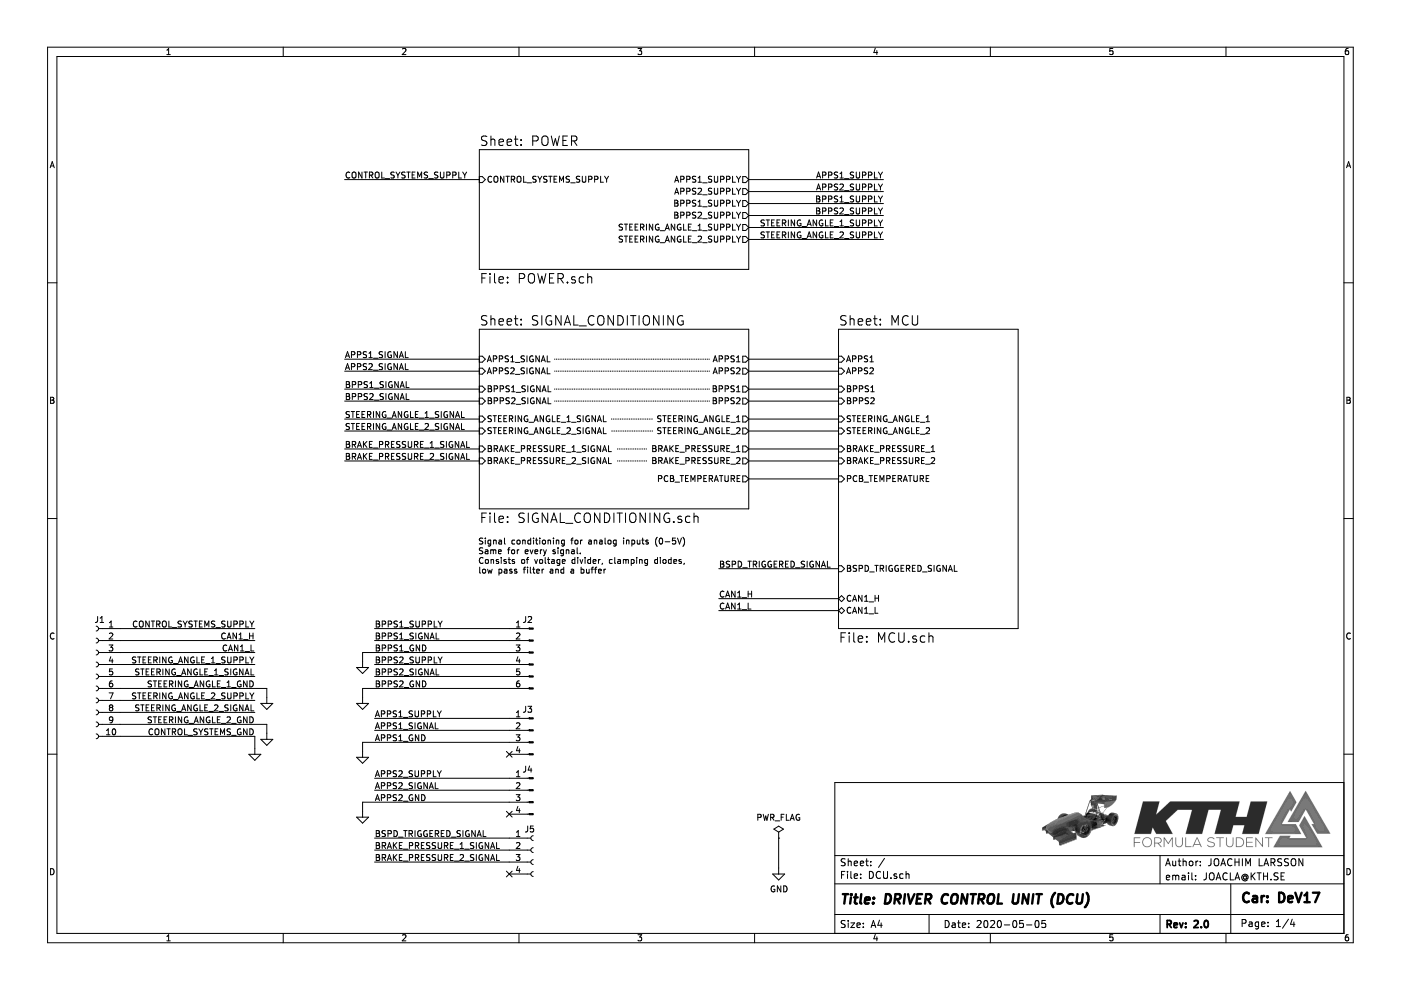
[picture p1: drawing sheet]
EESchema Schematic File Version 4
EELAYER 30 0
EELAYER END
$Descr A4 11693 8268
encoding utf-8
Sheet 1 4
Title "DRIVER CONTROL UNIT (DCU)"
Date "2020-05-05"
Rev "2.0"
Comp "KTH FORMULA STUDENT"
Comment1 "DeV17"
Comment2 "JOACHIM LARSSON"
Comment3 "JOACLA@KTH.SE"
Comment4 ""
$EndDescr
Text Label 2125 5950 2    50   ~ 0
STEERING_ANGLE_2_SIGNAL
Text Label 2125 5650 2    50   ~ 0
STEERING_ANGLE_1_SIGNAL
Text Label 3125 7100 0    50   ~ 0
BRAKE_PRESSURE_1_SIGNAL
Text Label 3125 7200 0    50   ~ 0
BRAKE_PRESSURE_2_SIGNAL
Text Label 3125 5350 0    50   ~ 0
BPPS1_SIGNAL
Text Label 3125 5650 0    50   ~ 0
BPPS2_SIGNAL
Text Label 3125 6600 0    50   ~ 0
APPS2_SIGNAL
Text Label 3125 6100 0    50   ~ 0
APPS1_SIGNAL
Text Label 2125 5350 2    50   ~ 0
CAN1_H
Text Label 2125 5450 2    50   ~ 0
CAN1_L
Text Label 2125 5250 2    50   ~ 0
CONTROL_SYSTEMS_SUPPLY
Text Label 2875 3100 0    50   ~ 0
APPS2_SIGNAL
Text Label 2875 3000 0    50   ~ 0
APPS1_SIGNAL
Text Label 2875 3500 0    50   ~ 0
STEERING_ANGLE_1_SIGNAL
Text Label 2875 3600 0    50   ~ 0
STEERING_ANGLE_2_SIGNAL
Text Label 3125 5550 0    50   ~ 0
BPPS2_SUPPLY
Text Label 3125 6500 0    50   ~ 0
APPS2_SUPPLY
Text Label 3125 5250 0    50   ~ 0
BPPS1_SUPPLY
Text Label 3125 6000 0    50   ~ 0
APPS1_SUPPLY
Text Label 2125 5850 2    50   ~ 0
STEERING_ANGLE_2_SUPPLY
Text Label 2125 5550 2    50   ~ 0
STEERING_ANGLE_1_SUPPLY
Text Notes 3950 4800 0    50   ~ 0
 Signal conditioning for analog inputs (0-5V)\n Same for every signal.\n Consists of voltage divider, clamping diodes,\n low pass filter and a buffer
$Comp
L Connector:Conn_01x04_Male J3
U 1 1
P 4450 6100
F 0 "J3" H 4450 6275 50  0000 L CNN
F 1 "Conn_01x04_Male" H 3675 5975 50  0001 L CNN
F 2 "KTHFS:Wurth-WTB_2.54_male_vert_4" H 4450 6100 50  0001 C CNN
F 3 "~" H 4450 6100 50  0001 C CNN
	1    4450 6100
	-1   0    0    -1  
$EndComp
NoConn ~ 4250 6300
NoConn ~ 4250 6800
$Comp
L Connector:Conn_01x06_Male J2
U 1 1
P 4450 5450
F 0 "J2" H 4450 5725 50  0000 L CNN
F 1 "Conn_01x06_Female" H 3500 5375 50  0001 L CNN
F 2 "KTHFS:Wurth-WTB_2.54_male_vert_6" H 4450 5450 50  0001 C CNN
F 3 "~" H 4450 5450 50  0001 C CNN
	1    4450 5450
	-1   0    0    -1  
$EndComp
Text Label 6000 4750 0    50   ~ 0
BSPD_TRIGGERED_SIGNAL
Text Label 3125 7000 0    50   ~ 0
BSPD_TRIGGERED_SIGNAL
NoConn ~ 4250 7300
$Comp
L Connector:Conn_01x10_Female J1
U 1 1
P 800 5650
F 0 "J1" H 725 6125 50  0000 L CNN
F 1 "Conn_01x10_Female" H 828 5535 50  0001 L CNN
F 2 "KTHFS:Wurth-MM_female_10" H 800 5650 50  0001 C CNN
F 3 "~" H 800 5650 50  0001 C CNN
	1    800  5650
	-1   0    0    -1  
$EndComp
$Comp
L power:GND #PWR0101
U 1 1
P 2125 6250
F 0 "#PWR0101" H 2125 6000 50  0001 C CNN
F 1 "GND" H 2200 6075 50  0001 R CNN
F 2 "" H 2125 6250 50  0001 C CNN
F 3 "" H 2125 6250 50  0001 C CNN
	1    2125 6250
	-1   0    0    -1  
$EndComp
Text Label 2875 1500 0    50   ~ 0
CONTROL_SYSTEMS_SUPPLY
$Comp
L Connector:Conn_01x04_Male J4
U 1 1
P 4450 6600
F 0 "J4" H 4450 6775 50  0000 L CNN
F 1 "Conn_01x04_Female" H 4478 6485 50  0001 L CNN
F 2 "KTHFS:Wurth-WTB_2.54_male_vert_4" H 4450 6600 50  0001 C CNN
F 3 "~" H 4450 6600 50  0001 C CNN
	1    4450 6600
	-1   0    0    -1  
$EndComp
$Comp
L Connector:Conn_01x04_Female J5
U 1 1
P 4450 7100
F 0 "J5" H 4375 7275 50  0000 L CNN
F 1 "Conn_01x04_Female" H 4478 6985 50  0001 L CNN
F 2 "KTHFS:Wurth-MM_female_4" H 4450 7100 50  0001 C CNN
F 3 "~" H 4450 7100 50  0001 C CNN
	1    4450 7100
	1    0    0    -1  
$EndComp
Wire Wire Line
	1000 5350 2125 5350
Wire Wire Line
	1000 5250 2125 5250
Wire Wire Line
	1000 5450 2125 5450
Wire Wire Line
	2125 5650 1000 5650
Wire Wire Line
	1000 5550 2125 5550
Wire Wire Line
	1000 5850 2125 5850
Wire Wire Line
	2125 5950 1000 5950
Text Label 2125 6150 2    50   ~ 0
CONTROL_SYSTEMS_GND
Wire Wire Line
	2125 6250 2125 6150
Wire Wire Line
	1000 6150 2125 6150
Text Label 2125 5750 2    50   ~ 0
STEERING_ANGLE_1_GND
Text Label 2125 6050 2    50   ~ 0
STEERING_ANGLE_2_GND
Text Label 3125 5450 0    50   ~ 0
BPPS1_GND
Text Label 3125 5750 0    50   ~ 0
BPPS2_GND
Text Label 3125 6200 0    50   ~ 0
APPS1_GND
Text Label 3125 6700 0    50   ~ 0
APPS2_GND
Wire Wire Line
	2875 1500 4000 1500
$Comp
L power:GND #PWR0102
U 1 1
P 6500 7250
F 0 "#PWR0102" H 6500 7000 50  0001 C CNN
F 1 "GND" H 6575 7075 50  0000 R CNN
F 2 "" H 6500 7250 50  0001 C CNN
F 3 "" H 6500 7250 50  0001 C CNN
	1    6500 7250
	-1   0    0    -1  
$EndComp
$Comp
L power:PWR_FLAG #FLG0101
U 1 1
P 6500 7000
F 0 "#FLG0101" H 6500 7075 50  0001 C CNN
F 1 "PWR_FLAG" H 6500 7173 50  0000 C CNN
F 2 "" H 6500 7000 50  0001 C CNN
F 3 "~" H 6500 7000 50  0001 C CNN
	1    6500 7000
	1    0    0    -1  
$EndComp
Wire Wire Line
	6500 7250 6500 7000
Text Label 2875 3350 0    50   ~ 0
BPPS2_SIGNAL
Text Label 2875 3250 0    50   ~ 0
BPPS1_SIGNAL
Wire Wire Line
	6250 3000 7000 3000
Wire Wire Line
	7000 3100 6250 3100
Wire Wire Line
	6250 3250 7000 3250
Wire Wire Line
	7000 3350 6250 3350
Wire Wire Line
	6250 3500 7000 3500
Wire Wire Line
	7000 3600 6250 3600
Wire Wire Line
	6250 3750 7000 3750
Wire Wire Line
	7000 3850 6250 3850
Wire Wire Line
	6250 4000 7000 4000
Text Label 6000 5000 0    50   ~ 0
CAN1_H
Text Label 6000 5100 0    50   ~ 0
CAN1_L
Text Label 7375 1500 2    50   ~ 0
APPS1_SUPPLY
Text Label 7375 1600 2    50   ~ 0
APPS2_SUPPLY
Text Label 7375 1700 2    50   ~ 0
BPPS1_SUPPLY
Text Label 7375 1800 2    50   ~ 0
BPPS2_SUPPLY
Text Label 7375 1900 2    50   ~ 0
STEERING_ANGLE_1_SUPPLY
Text Label 7375 2000 2    50   ~ 0
STEERING_ANGLE_2_SUPPLY
$Comp
L power:GND #PWR0103
U 1 1
P 3025 5825
F 0 "#PWR0103" H 3025 5575 50  0001 C CNN
F 1 "GND" H 3100 5650 50  0001 R CNN
F 2 "" H 3025 5825 50  0001 C CNN
F 3 "" H 3025 5825 50  0001 C CNN
	1    3025 5825
	-1   0    0    -1  
$EndComp
$Comp
L power:GND #PWR0104
U 1 1
P 3025 5525
F 0 "#PWR0104" H 3025 5275 50  0001 C CNN
F 1 "GND" H 3100 5350 50  0001 R CNN
F 2 "" H 3025 5525 50  0001 C CNN
F 3 "" H 3025 5525 50  0001 C CNN
	1    3025 5525
	-1   0    0    -1  
$EndComp
Wire Wire Line
	3025 5825 3025 5750
Wire Wire Line
	3025 5525 3025 5450
$Comp
L power:GND #PWR0105
U 1 1
P 3025 6275
F 0 "#PWR0105" H 3025 6025 50  0001 C CNN
F 1 "GND" H 3100 6100 50  0001 R CNN
F 2 "" H 3025 6275 50  0001 C CNN
F 3 "" H 3025 6275 50  0001 C CNN
	1    3025 6275
	-1   0    0    -1  
$EndComp
Wire Wire Line
	3025 6275 3025 6200
$Comp
L power:GND #PWR0106
U 1 1
P 3025 6775
F 0 "#PWR0106" H 3025 6525 50  0001 C CNN
F 1 "GND" H 3100 6600 50  0001 R CNN
F 2 "" H 3025 6775 50  0001 C CNN
F 3 "" H 3025 6775 50  0001 C CNN
	1    3025 6775
	-1   0    0    -1  
$EndComp
Wire Wire Line
	3025 6775 3025 6700
Wire Wire Line
	1000 6050 2225 6050
Wire Wire Line
	2225 6050 2225 6125
$Comp
L power:GND #PWR0107
U 1 1
P 2225 6125
F 0 "#PWR0107" H 2225 5875 50  0001 C CNN
F 1 "GND" H 2300 5950 50  0001 R CNN
F 2 "" H 2225 6125 50  0001 C CNN
F 3 "" H 2225 6125 50  0001 C CNN
	1    2225 6125
	-1   0    0    -1  
$EndComp
Wire Wire Line
	2225 5825 2225 5750
Wire Wire Line
	1000 5750 2225 5750
$Comp
L power:GND #PWR0108
U 1 1
P 2225 5825
F 0 "#PWR0108" H 2225 5575 50  0001 C CNN
F 1 "GND" H 2300 5650 50  0001 R CNN
F 2 "" H 2225 5825 50  0001 C CNN
F 3 "" H 2225 5825 50  0001 C CNN
	1    2225 5825
	-1   0    0    -1  
$EndComp
Wire Wire Line
	6250 1500 7375 1500
Wire Wire Line
	6250 1600 7375 1600
Wire Wire Line
	6250 1700 7375 1700
Wire Wire Line
	6250 1800 7375 1800
Wire Wire Line
	6250 1900 7375 1900
Wire Wire Line
	6250 2000 7375 2000
Wire Wire Line
	2875 3000 4000 3000
Wire Wire Line
	2875 3100 4000 3100
Wire Wire Line
	2875 3250 4000 3250
Wire Wire Line
	2875 3350 4000 3350
Wire Wire Line
	2875 3500 4000 3500
Wire Wire Line
	2875 3600 4000 3600
Wire Wire Line
	3125 5250 4250 5250
Wire Wire Line
	3125 5350 4250 5350
Wire Wire Line
	3025 5450 4250 5450
Wire Wire Line
	3125 5550 4250 5550
Wire Wire Line
	3125 5650 4250 5650
Wire Wire Line
	3025 5750 4250 5750
Wire Wire Line
	3125 6000 4250 6000
Wire Wire Line
	3125 6100 4250 6100
Wire Wire Line
	3025 6200 4250 6200
Wire Wire Line
	3125 6500 4250 6500
Wire Wire Line
	3125 6600 4250 6600
Wire Wire Line
	3025 6700 4250 6700
Wire Wire Line
	3125 7000 4250 7000
Wire Wire Line
	3125 7100 4250 7100
Wire Wire Line
	3125 7200 4250 7200
Text Label 2875 3750 0    50   ~ 0
BRAKE_PRESSURE_1_SIGNAL
Wire Wire Line
	2875 3750 4000 3750
Text Label 2875 3850 0    50   ~ 0
BRAKE_PRESSURE_2_SIGNAL
Wire Wire Line
	2875 3850 4000 3850
$Sheet
S 4000 2750 2250 1500
U 5EB3D36C
F0 "SIGNAL_CONDITIONING" 79
F1 "SIGNAL_CONDITIONING.sch" 79
F2 "APPS2_SIGNAL" I L 4000 3100 50 
F3 "APPS1_SIGNAL" I L 4000 3000 50 
F4 "BPPS2_SIGNAL" I L 4000 3350 50 
F5 "BPPS1_SIGNAL" I L 4000 3250 50 
F6 "STEERING_ANGLE_2_SIGNAL" I L 4000 3600 50 
F7 "BRAKE_PRESSURE_1_SIGNAL" I L 4000 3750 50 
F8 "BRAKE_PRESSURE_2_SIGNAL" I L 4000 3850 50 
F9 "STEERING_ANGLE_1_SIGNAL" I L 4000 3500 50 
F10 "APPS1" O R 6250 3000 50 
F11 "BPPS2" O R 6250 3350 50 
F12 "BPPS1" O R 6250 3250 50 
F13 "STEERING_ANGLE_2" O R 6250 3600 50 
F14 "STEERING_ANGLE_1" O R 6250 3500 50 
F15 "BRAKE_PRESSURE_1" O R 6250 3750 50 
F16 "BRAKE_PRESSURE_2" O R 6250 3850 50 
F17 "PCB_TEMPERATURE" O R 6250 4000 50 
F18 "APPS2" O R 6250 3100 50 
$EndSheet
Wire Notes Line
	4625 3000 5925 3000
Wire Notes Line
	5925 3100 4625 3100
Wire Notes Line
	4625 3250 5925 3250
Wire Notes Line
	5925 3350 4625 3350
Wire Notes Line
	5100 3500 5450 3500
Wire Notes Line
	5450 3600 5100 3600
Wire Notes Line
	5150 3750 5400 3750
Wire Notes Line
	5400 3850 5150 3850
$Sheet
S 7000 2750 1500 2500
U 5EB3D0BC
F0 "MCU" 79
F1 "MCU.sch" 79
F2 "CAN1_H" B L 7000 5000 50 
F3 "CAN1_L" B L 7000 5100 50 
F4 "APPS1" I L 7000 3000 50 
F5 "APPS2" I L 7000 3100 50 
F6 "BPPS1" I L 7000 3250 50 
F7 "BPPS2" I L 7000 3350 50 
F8 "BRAKE_PRESSURE_2" I L 7000 3850 50 
F9 "BRAKE_PRESSURE_1" I L 7000 3750 50 
F10 "STEERING_ANGLE_1" I L 7000 3500 50 
F11 "STEERING_ANGLE_2" I L 7000 3600 50 
F12 "PCB_TEMPERATURE" I L 7000 4000 50 
F13 "BSPD_TRIGGERED_SIGNAL" I L 7000 4750 50 
$EndSheet
Wire Wire Line
	6000 4750 7000 4750
Wire Wire Line
	6000 5000 7000 5000
Wire Wire Line
	6000 5100 7000 5100
$Sheet
S 4000 1250 2250 1000
U 5EF29697
F0 "POWER" 79
F1 "POWER.sch" 79
F2 "CONTROL_SYSTEMS_SUPPLY" I L 4000 1500 50 
F3 "APPS1_SUPPLY" O R 6250 1500 50 
F4 "APPS2_SUPPLY" O R 6250 1600 50 
F5 "BPPS1_SUPPLY" O R 6250 1700 50 
F6 "BPPS2_SUPPLY" O R 6250 1800 50 
F7 "STEERING_ANGLE_1_SUPPLY" O R 6250 1900 50 
F8 "STEERING_ANGLE_2_SUPPLY" O R 6250 2000 50 
$EndSheet
$EndSCHEMATC
